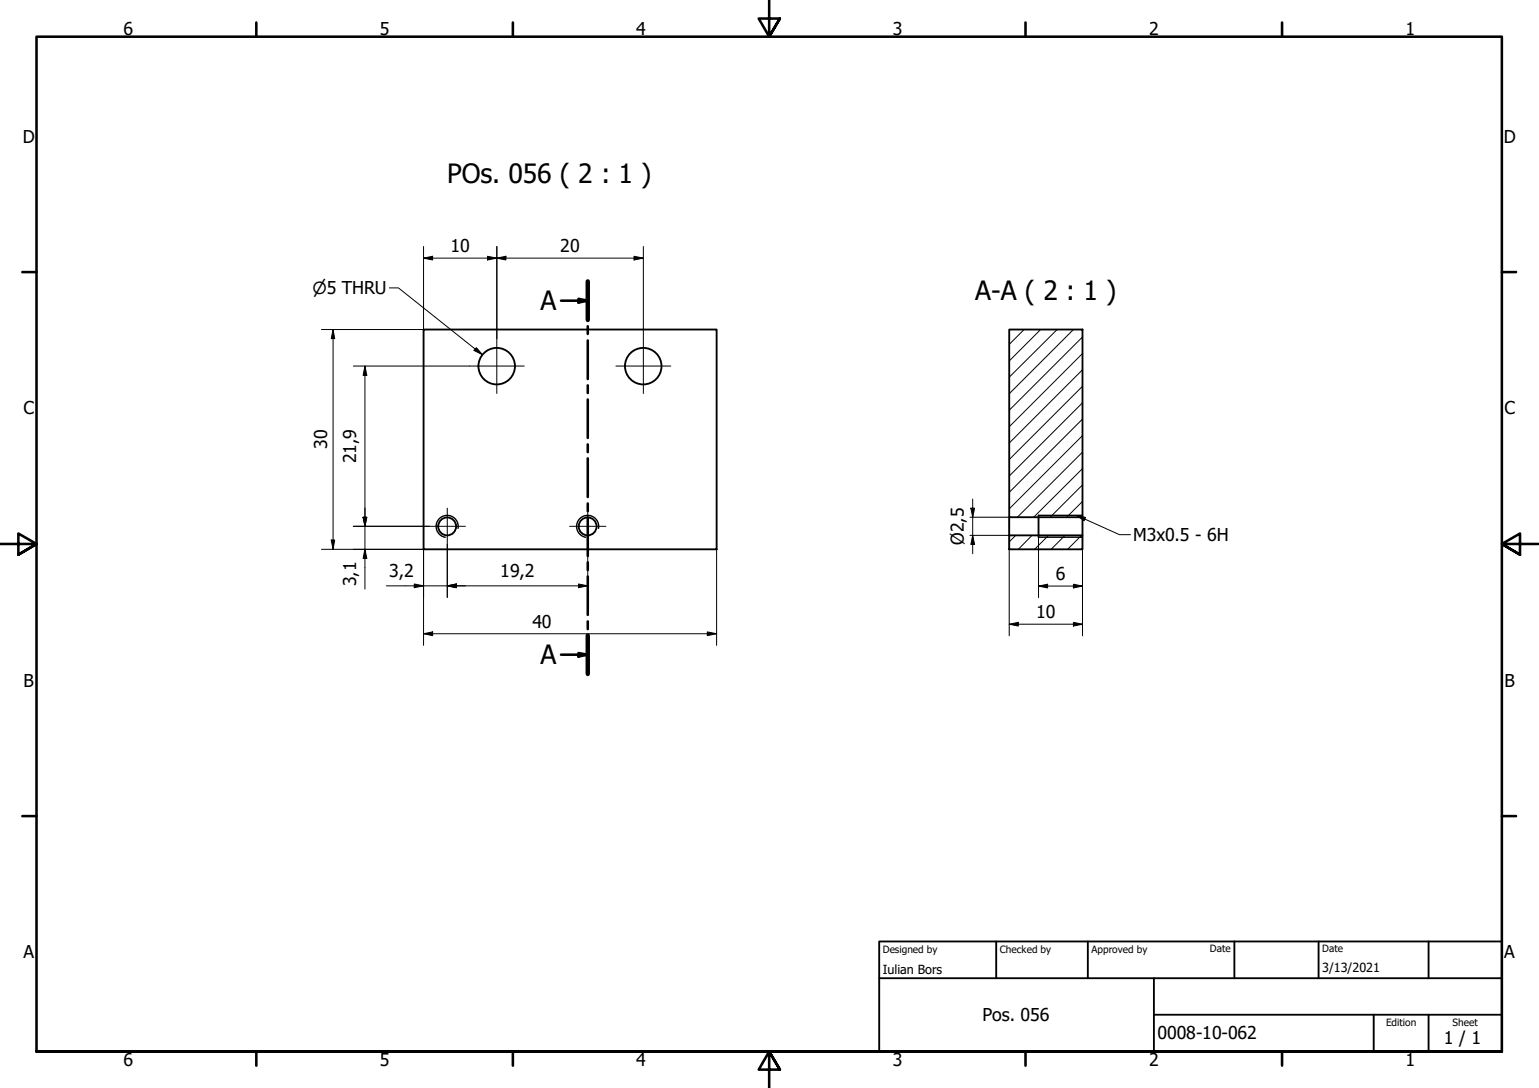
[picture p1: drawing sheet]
<svg xmlns="http://www.w3.org/2000/svg" width="420mm" height="297mm" viewBox="0 0 420 297" stroke-linecap="round" stroke-linejoin="round" font-family="sans-serif">
<!-- layer: Hatch (ISO) -->
<g fill="none" stroke="#000" stroke-width=".27">
<path d="M279.6 90l-4.1 4M284.1 90l-8.6 8.5M288.6 90l-13.1 13M293.1 90l-17.6 17.5M295.5 96.5l-20 20M295.5 92l-20 20M295.5 118.9l-20 20M295.5 114.4l-20 20M295.5 110l-20 20M295.5 105.5l-20 20M295.5 101l-20 20M295.5 136.9l-4.3 4.3"/>
<path d="M295.5 132.4l-8.8 8.8M295.5 127.9l-13.3 13.3M295.5 123.4l-17.8 17.8M277.3 146.2l-1.8 1.7M281.7 146.2l-3.7 3.8M286.3 146.2l-3.9 3.8M290.8 146.2l-3.8 3.8M295.3 146.2l-3.8 3.8"/>
</g>
<!-- layer: Visible (ISO) -->
<g fill="none" stroke="#000" stroke-width=".51">
<path d="M115.6 90h80v60h-80zM275.5 90h20v51.2h-20zM275.5 146.2h20v3.8h-20zM275.5 141.2v5M283.5 140.7v6M295.5 141.2v5"/>
<circle cx="135.6" cy="100" r="5"/>
<circle cx="175.6" cy="100" r="5"/>
<circle cx="122.1" cy="143.7" r="2.44"/>
<circle cx="160.4" cy="143.7" r="2.44"/>
</g>
<!-- layer: Visible Narrow (ISO) -->
<path d="M125 144.2a3 3 0 0 0-2.4-3.5 3 3 0 0 0-3.5 2.5 3 3 0 0 0 2.5 3.5M163.4 144.2a3 3 0 0 0-2.4-3.5 3 3 0 0 0-3.5 2.5 3 3 0 0 0 2.4 3.5M283.5 146.7h12M283.5 140.7h12" fill="none" stroke="#000" stroke-width=".38"/>
<!-- layer: Section Line (ISO) -->
<g fill="none" stroke="#000" stroke-width=".7">
<path d="M160.5 76.8v10.6M153.2 82.1h7.3M157.9 81.6l2.6 .5-2.6 .5zM160.5 89.1v2.1M160.5 92.9v10.6M160.5 105.2v2.1M160.5 109.1v10.5M160.5 121.3v2.1M160.5 125.1v10.6M160.5 137.5v2.1M160.5 141.3v10.5M160.5 153.5v2.1"/>
<path d="M160.5 157.4v10.5M153.2 178.7h7.3M157.9 178.3l2.6 .4-2.6 .5zM160.5 169.7v2.1M160.5 173.5v10.5"/>
</g>
<path d="M160.5 76.8v10.6M160.5 173.5v10.5" fill="none" stroke="#000" stroke-width="1.2"/>
<g fill="#000">
<path d="M157.9 81.6l2.6 .5-2.6 .5z" fill-rule="evenodd"/>
<path d="M157.9 178.3l2.6 .4-2.6 .5z" fill-rule="evenodd"/>
</g>
<!-- layer: Border (ISO) -->
<g fill="none" stroke="#000" stroke-width=".7">
<path d="M70 6.1v3.9M140 6.1v3.9M210 0v10l-2.9-4.9h5.8l-2.9 4.9 2.9-4.9M280 6.1v3.9M350 6.1v3.9M6.1 74.3h3.9M410 74.3h3.9M0 148.5h10l-5-2.8v5.7l5-2.9-5 2.9M420 148.5h-10l5-2.8v5.7l-5-2.9 5 2.9M6.1 222.8h3.9M410 222.8h3.9M10 287.1v-277.1h400v277.1h-400h400"/>
<path d="M70 287.1v3.8M140 287.1v3.8M212.9 292l-2.9-4.9 2.9 4.9h-5.8l2.9-4.9v9.9M280 287.1v3.8M350 287.1v3.8"/>
</g>
<!-- layer: Title (ISO) -->
<path d="M240 257h170v30.1h-170zM272 257v10.1M297 257v10.1M337 257v10.1M360 257v10.1M390 257v10.1M240 267.1h170M315 277h95M315 267.1v20M375 277v10.1M390 277v10.1" fill="none" stroke="#000" stroke-width=".51"/>
<!-- layer: Center Mark (ISO) -->
<path d="M128.1 99.9h15M135.6 92.4v15M168.1 99.9h15M175.6 92.4v15M122.1 138.7v9.9M160.5 138.7v9.9M117.2 143.7h9.9M155.5 143.7h9.9" fill="none" stroke="#000" stroke-width=".27"/>
<!-- layer: Dimension (ISO) -->
<g fill="none" stroke="#000" stroke-width=".27">
<path d="M115.6 70.5l2.5-.5v1zM115.6 67.3v22.7h-27.8M115.6 70.5h60M133.1 70l2.5 .5-2.5 .5zM135.6 70.5l2.5-.5v1zM135.6 67.3v25.1M173.1 70l2.5 .5-2.5 .5zM175.6 67.3v25.1M90.9 90l.5 2.4h-1zM90.9 90v60M96.5 99.9h31.6M99.6 99.9l.5 2.6h-1z"/>
<path d="M99.6 99.9v60.9M265 138.7h1.1l-.5 2.5zM265.6 136.3v14.9M87.8 150h27.8v26.2M90.4 147.4h1l-.5 2.6zM96.5 143.7h20.7M99.1 141.2h1l-.5 2.5zM99.6 150l.5 2.4h-1zM105.5 159.9h55M113.1 159.4l2.5 .5-2.5 .6zM122.1 159.9l2.5-.5v1.1zM122.1 148.6v14.5"/>
<path d="M157.9 159.4l2.6 .5-2.6 .6zM160.5 148.6v14.5M195.6 150v26.2M264.8 146.2h10.7M264.8 141.2h10.7v32.4M265.6 146.2l.5 2.4h-1.1zM283.5 146.7v16.5M293.1 159.5l2.4 .5-2.4 .5zM295.5 141.2v32.4M115.6 173l2.5-.5v1zM115.6 173h80M193.1 172.5l2.5 .5-2.5 .5z"/>
<path d="M275.5 170.4l2.5-.5v1zM275.5 170.4h20M283.5 160l2.5-.5v1zM283.5 160h12M293.1 169.9l2.4 .5-2.4 .5z"/>
</g>
<g fill="#000">
<path d="M115.6 70.5l2.5-.5v1z" fill-rule="evenodd"/>
<path d="M133.1 70l2.5 .5-2.5 .5z" fill-rule="evenodd"/>
<path d="M135.6 70.5l2.5-.5v1z" fill-rule="evenodd"/>
<path d="M173.1 70l2.5 .5-2.5 .5z" fill-rule="evenodd"/>
<path d="M90.9 90l.5 2.4h-1z" fill-rule="evenodd"/>
<path d="M99.6 99.9l.5 2.6h-1z" fill-rule="evenodd"/>
<path d="M265 138.7h1.1l-.5 2.5z" fill-rule="evenodd"/>
<path d="M90.4 147.4h1l-.5 2.6z" fill-rule="evenodd"/>
<path d="M99.1 141.2h1l-.5 2.5z" fill-rule="evenodd"/>
<path d="M99.1 141.2h1l-.5 2.5z" fill-rule="evenodd"/>
<path d="M99.6 150l.5 2.4h-1z" fill-rule="evenodd"/>
<path d="M122.1 159.9l2.5-.5v1.1z" fill-rule="evenodd"/>
<path d="M122.1 159.9l2.5-.5v1.1z" fill-rule="evenodd"/>
<path d="M265.6 146.2l.5 2.4h-1.1z" fill-rule="evenodd"/>
<path d="M283.5 160l2.5-.5v1z" fill-rule="evenodd"/>
<path d="M113.1 159.4l2.5 .5-2.5 .6z" fill-rule="evenodd"/>
<path d="M115.6 173l2.5-.5v1z" fill-rule="evenodd"/>
<path d="M157.9 159.4l2.6 .5-2.6 .6z" fill-rule="evenodd"/>
<path d="M193.1 172.5l2.5 .5-2.5 .5z" fill-rule="evenodd"/>
<path d="M275.5 170.4l2.5-.5v1z" fill-rule="evenodd"/>
<path d="M293.1 159.5l2.4 .5-2.4 .5z" fill-rule="evenodd"/>
<path d="M293.1 169.9l2.4 .5-2.4 .5z" fill-rule="evenodd"/>
</g>
<!-- layer: Symbol (ISO) -->
<path d="M106.3 78.6h2.5l22.9 18.2M130 94.9l1.7 1.9-2.3-1.1zM293.9 140.7l2.5 .6-.4 .9zM293.9 140.7l11.7 5.3h3" fill="none" stroke="#000" stroke-width=".27"/>
<g fill="#000">
<path d="M130 94.9l1.7 1.9-2.3-1.1z" fill-rule="evenodd"/>
<path d="M293.9 140.7l2.5 .6-.4 .9z" fill-rule="evenodd"/>
</g>
<g font-size="7.2">
<text x="122.1" y="49.9">POs. 056 ( 2 : 1 )</text>
<text x="266.3" y="82">A-A ( 2 : 1 )</text>
<text x="147.6" y="84.7">A</text>
<text x="147.6" y="181.4">A</text>
</g>
<g font-size="4.8">
<text x="33.7" y="9.6">6</text>
<text x="103.7" y="9.6">5</text>
<text x="173.7" y="9.6">4</text>
<text x="243.7" y="9.6">3</text>
<text x="313.7" y="9.6">2</text>
<text x="383.7" y="9.6">1</text>
<text x="6.2" y="38.9">D</text>
<text x="410.5" y="38.9">D</text>
<text x="123" y="68.9">10</text>
<text x="153" y="68.9">20</text>
<text x="6.4" y="113.1">C</text>
<text x="410.7" y="113.1">C</text>
<text x="89.3" y="122.6" transform="rotate(-90 89.3 122.6)">30</text>
<text x="97.2" y="126.5" transform="rotate(-90 97.2 126.5)">21,9</text>
<text x="263.1" y="148.8" transform="rotate(-90 263.1 148.8)">Ø2,5</text>
<text x="309.4" y="147.7">M3x0.5 - 6H</text>
<text x="97.2" y="160.1" transform="rotate(-90 97.2 160.1)">3,1</text>
<text x="106.2" y="157.5">3,2</text>
<text x="136.6" y="157.5">19,2</text>
<text x="288.2" y="158.4">6</text>
<text x="145.4" y="171.4">40</text>
<text x="282.9" y="168.8">10</text>
<text x="6.4" y="187.4">B</text>
<text x="410.7" y="187.4">B</text>
<text x="6.4" y="261.7">A</text>
<text x="410.7" y="261.7">A</text>
<text x="268.2" y="278.8">Pos. 056</text>
<text x="316" y="283.8">0008-10-062</text>
<text x="394.2" y="285">1 / 1</text>
<text x="33.7" y="290.9">6</text>
<text x="103.7" y="290.9">5</text>
<text x="173.7" y="290.9">4</text>
<text x="243.7" y="290.9">3</text>
<text x="313.7" y="290.9">2</text>
<text x="383.7" y="290.9">1</text>
</g>
<text font-size="4.6" x="85.3" y="80.4">⌀5 THRU</text>
<g font-size="3.4">
<text x="241" y="266">Iulian Bors</text>
<text x="361" y="265.5">3/13/2021</text>
</g>
<g font-size="2.7">
<text x="241" y="260.1">Designed by</text>
<text x="273" y="260.1">Checked by</text>
<text x="298" y="260.1">Approved by</text>
<text x="330.3" y="260">Date</text>
<text x="361" y="260">Date</text>
<text x="378.4" y="280.1">Edition</text>
<text x="396.6" y="280.1">Sheet</text>
</g>
</svg>
